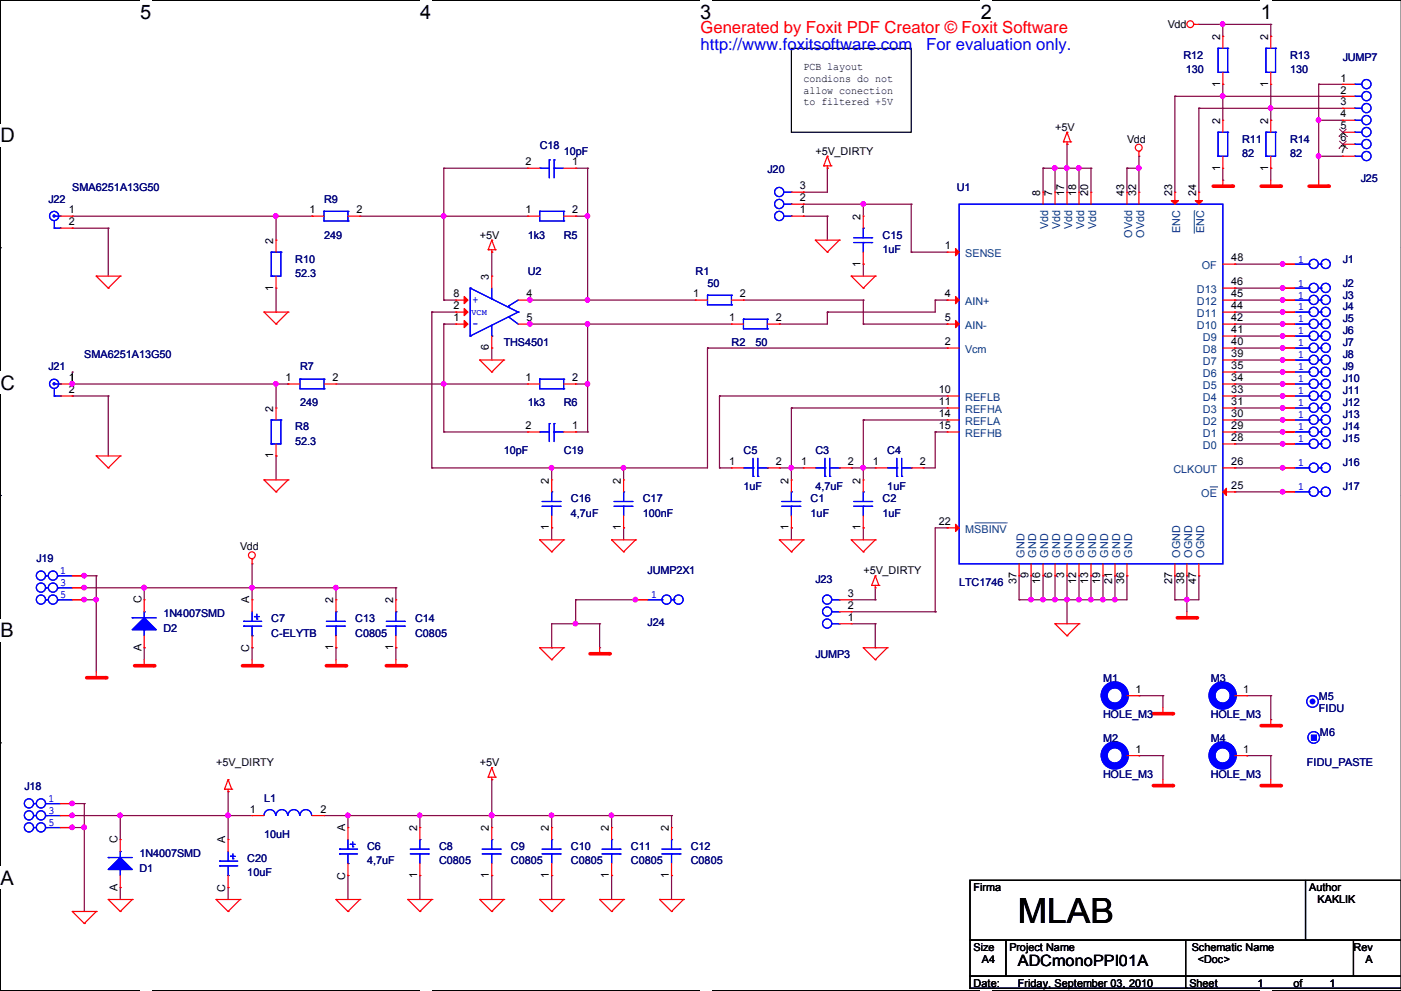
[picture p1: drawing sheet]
# OrCAD Capture schematic ADCMONOPPI.DSN
size A4; title: ADCmonoPPI01A; rev: A

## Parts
C1  1uF  [C0805]
C2  1uF  [C0805]
C3  4,7uF  [C0603]
C4  1uF  [C0402]
C5  1uF  [C0402]
C6  4,7uF  [ELYTB]
C7  C-ELYTB  [ELYTB]
C8  C0805  [C0805]
C9  C0805  [C0805]
C10  C0805  [C0805]
C11  C0805  [C0805]
C12  C0805  [C0805]
C13  C0805  [C0805]
C14  C0805  [C0805]
C15  1uF  [C0805]
C16  4,7uF  [C0805]
C17  100nF  [C0805]
C18  10pF  [C0805]
C19  10pF  [C0805]
C20  10uF  [ELYTB]
D1  1N4007SMD  [SMA]
D2  1N4007SMD  [SMA]
J1  JUMP2X1  [JUMP2X1]
J2  JUMP2X1  [JUMP2X1]
J3  JUMP2X1  [JUMP2X1]
J4  JUMP2X1  [JUMP2X1]
J5  JUMP2X1  [JUMP2X1]
J6  JUMP2X1  [JUMP2X1]
J7  JUMP2X1  [JUMP2X1]
J8  JUMP2X1  [JUMP2X1]
J9  JUMP2X1  [JUMP2X1]
J10  JUMP2X1  [JUMP2X1]
J11  JUMP2X1  [JUMP2X1]
J12  JUMP2X1  [JUMP2X1]
J13  JUMP2X1  [JUMP2X1]
J14  JUMP2X1  [JUMP2X1]
J15  JUMP2X1  [JUMP2X1]
J16  JUMP2X1  [JUMP2X1]
J17  JUMP2X1  [JUMP2X1]
J18  JUMP2X3  [JUMP2X3]
J19  JUMP2X3  [JUMP2X3]
J20  JUMP3  [JUMP3]
J21  SMA6251A13G50  [SMA6251A13G50]
J22  SMA6251A13G50  [SMA6251A13G50]
J23  JUMP3  [JUMP3]
J24  JUMP2X1  [JUMP2X1]
J25  JUMP7  [SATA]
L1  10uH  [L1210]
M1  HOLE_M3  [HOLE_M3]
M2  HOLE_M3  [HOLE_M3]
M3  HOLE_M3  [HOLE_M3]
M4  HOLE_M3  [HOLE_M3]
M5  FIDU  [FIDU]
M6  FIDU_PASTE  [FIDU_PASTE]
R1  50  [R0805]
R2  50  [R0805]
R5  1k3  [R0805]
R6  1k3  [R0805]
R7  249  [R0805]
R8  52.3  [R0805]
R9  249  [R0805]
R10  52.3  [R0805]
R11  82  [R0805]
R12  130  [R0805]
R13  130  [R0805]
R14  82  [R0805]
U1  LTC1746  [SSOP48_210]
U2  THS4501  [SO8_150]

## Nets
+5V: C6.A C8.2 C9.2 C10.2 C11.2 C12.2 L1.2 U1.7(Vdd) U1.8(Vdd) U1.17(Vdd) U1.18(Vdd) U1.20(Vdd) U2.3(VCC)
+5V_DIRTY: C20.A D1.C J18.3 J18.4 J20.3 J23.3 L1.1
GND: C1.1 C2.1 C6.C C7.C C8.1 C9.1 C10.1 C11.1 C12.1 C13.1 C14.1 C15.1 C16.1 C17.1 C20.C D1.A D2.A J18.1 J18.2 J18.5 J18.6 J19.1 J19.2 J19.5 J19.6 J20.1 J21.2 J22.2 J23.1 J24.1 J24.2 J25.1 J25.4 J25.7 M1.1(PIN) M2.1(PIN) M3.1(PIN) M4.1(PIN) R8.1 R10.1 R11.1 R14.1 U1.3(GND) U1.6(GND) U1.9(GND) U1.12(GND) U1.13(GND) U1.16(GND) U1.19(GND) U1.21(GND) U1.27(OGND) U1.36(GND) U1.37(GND) U1.38(OGND) U1.47(OGND) U2.6(GND)
Vdd: C7.A C13.2 C14.2 D2.C J19.3 J19.4 R12.2 R13.2 U1.32(OVdd) U1.43(OVdd)
N01435: C19.1 R2.1 R6.2 U2.5(OUT-)
N01453: C16.2 C17.2 U1.2(Vcm) U2.2(Vcm)
N04981: C1.2 C3.1 C5.2 U1.11(REFHA)
N05050: C2.2 C3.2 C4.1 U1.14(REFLA)
N05260: C4.2 U1.15(REFHB)
N05406: C5.1 U1.10(REFLB)
N09638: J1.1 J1.2 U1.48(OF)
N09756: J2.1 J2.2 U1.46(D13)
N09874: J3.1 J3.2 U1.45(D12)
N09992: J4.1 J4.2 U1.44(D11)
N10110: J5.1 J5.2 U1.42(D10)
N10228: J6.1 J6.2 U1.41(D9)
N10346: J7.1 J7.2 U1.40(D8)
N10464: J8.1 J8.2 U1.39(D7)
N10582: J9.1 J9.2 U1.35(D6)
N10700: J10.1 J10.2 U1.34(D5)
N10818: J11.1 J11.2 U1.33(D4)
N10936: J12.1 J12.2 U1.31(D3)
N11054: J13.1 J13.2 U1.30(D2)
N11172: J14.1 J14.2 U1.29(D1)
N11502: J15.1 J15.2 U1.28(D0)
N11621: J16.1 J16.2 U1.26(CLKOUT)
N11740: J17.1 J17.2 U1.25(\~{OE})
N22272: C18.1 R1.1 R5.2 U2.4(OUT+)
N22693: C15.2 J20.2 U1.1(SENSE)
N30553: C19.2 R6.1 R7.2 U2.1(IN-)
N31479: C18.2 R5.1 R9.2 U2.8(IN+)
N49947: R2.2 U1.4(AIN+)
N50475: R1.2 U1.5(AIN-)
N56129: J21.1 R7.1 R8.2
N60557: J22.1 R9.1 R10.2
N80776: J23.2 U1.22(\~{MSBINV}\)
N81284: J25.2 R11.2 R12.1 U1.23(ENC)
N81290: J25.3 R13.1 R14.2 U1.24(~{ENC})

Not connected (* = marked no-connect by the designer): J25 5* 6*; M5 DUMMY; M6 DUMMY

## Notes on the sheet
- PCB layout
  condions do not
  allow conection
  to filtered +5V
